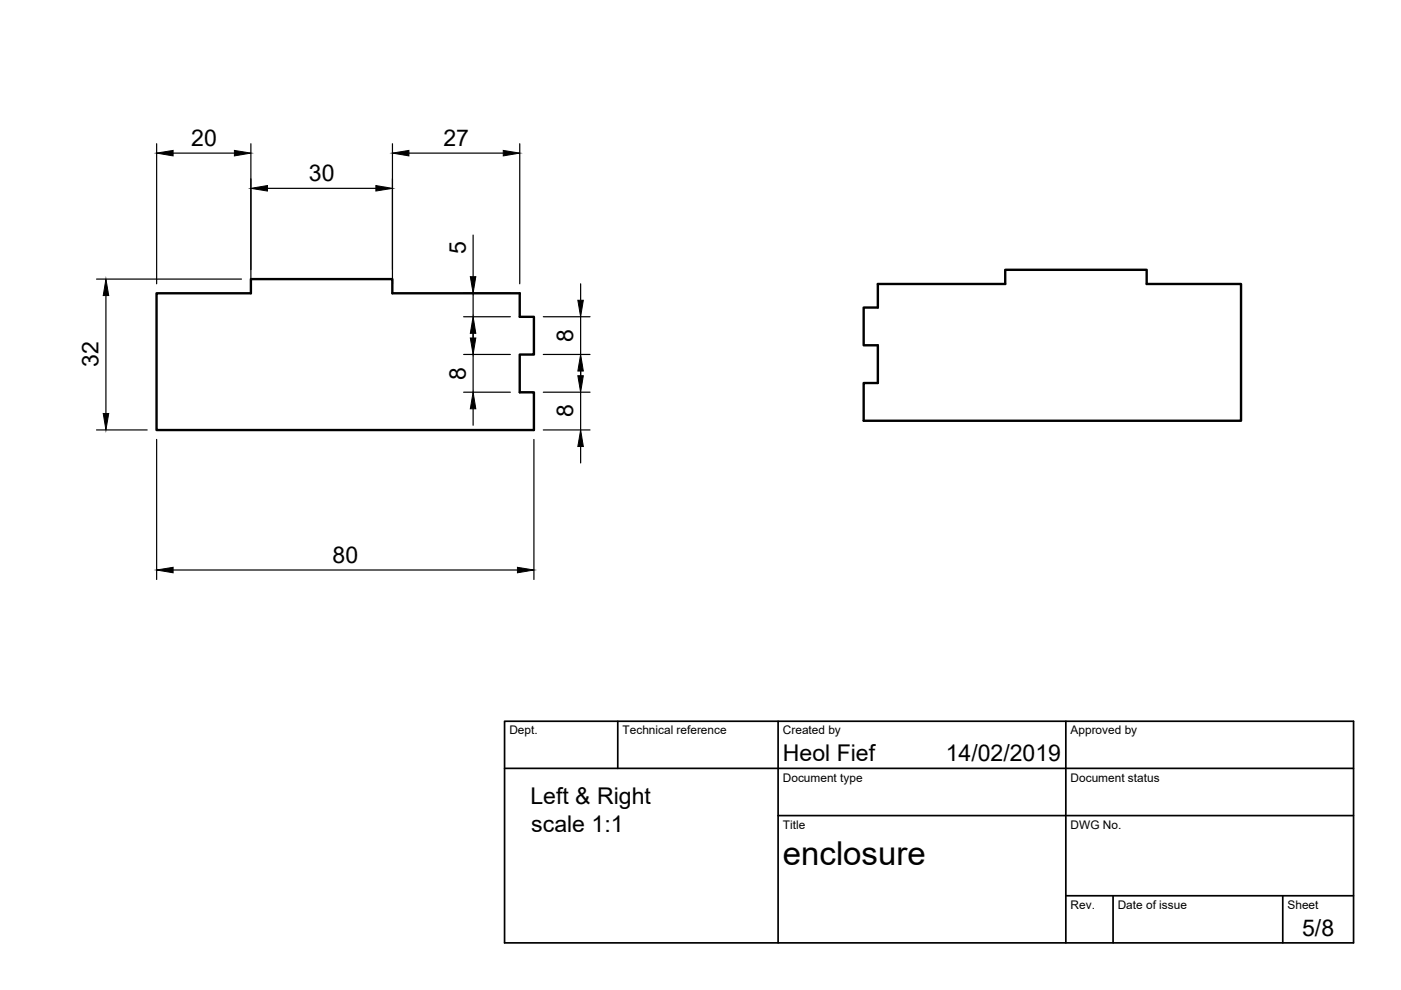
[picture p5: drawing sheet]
<svg xmlns="http://www.w3.org/2000/svg" width="297mm" height="210mm" viewBox="0 0 297 210" stroke-linecap="round" stroke-linejoin="round" font-family="sans-serif">
<!-- layer: Visible -->
<path d="M33.2 62.2h20v-3h30v3h27v5h3v8h-3v8h3v8h-80zM186.1 60.2h27v-3h30v3h20v29h-80v-8h3v-8h-3v-8h3z" fill="none" stroke="#000" stroke-width=".51"/>
<!-- layer: TitleBlock -->
<path d="M107 152.9h180v47h-180zM131 152.9v10M165 152.9v47M226 152.9v47M107 162.9h180M165 172.9h122M226 189.9h61M236 189.9v10M272 189.9v10" fill="none" stroke="#000" stroke-width=".36"/>
<!-- layer: Dimensions -->
<g fill="none" stroke="#000" stroke-width=".25">
<path d="M33.2 30.5v29.7M36.7 32.5h13M53.2 30.5v29.7M56.7 39.9h23M83.2 30.5v29.7M86.7 32.5h20M110.2 30.5v29.7M20.5 59.2h30.7M100.3 49.8v8.9M22.5 62.7v25M98.3 67.2h9.9M98.3 75.2h9.9"/>
<path d="M98.3 62.2h9.9M100.3 62.2v5M100.3 68.2v6M100.3 75.2v8M115.2 67.2h9.9M115.2 75.2h9.9M123.1 60.2v3.5M123.1 67.2v8M123.1 76.2v6M20.5 91.2h10.7M33.2 93.2v29.7M98.3 83.2h9.9"/>
<path d="M100.3 86.7v3.5M113.2 93.2v29.7M115.2 91.2h9.9M115.2 83.2h9.9M123.1 83.2v8M123.1 94.7v3.5M36.7 120.9h73"/>
</g>
<g fill="#000" stroke="#000" stroke-width=".21">
<path d="M33.2 32.5l3.5-.6v1.2zM49.7 31.9l3.5 .6-3.5 .6zM53.2 39.9l3.5-.6v1.2zM79.7 39.3l3.5 .6-3.5 .6zM83.2 32.5l3.5-.6v1.2zM106.7 31.9l3.5 .6-3.5 .6zM99.7 58.7h1.2l-.6 3.5zM22.5 59.2l.6 3.5h-1.2zM99.7 71.7h1.2l-.6 3.5zM100.3 67.2l.6 3.5h-1.2zM122.5 63.7h1.2l-.6 3.5zM123.1 75.2l.6 3.5h-1.2z"/>
<path d="M122.5 79.7h1.2l-.6 3.5zM21.9 87.7h1.2l-.6 3.5zM100.3 83.2l.6 3.5h-1.2zM123.1 91.2l.6 3.5h-1.2zM33.2 120.9l3.5-.6v1.1zM109.7 120.3l3.5 .6-3.5 .5z"/>
</g>
<text font-size="7" x="166" y="183.4">enclosure</text>
<g font-size="4.9">
<text x="40.5" y="30.9">20</text>
<text x="94" y="31">27</text>
<text x="65.5" y="38.4">30</text>
<text x="98.7" y="53.9" transform="rotate(-90 98.7 53.9)">5</text>
<text x="20.9" y="77.9" transform="rotate(-90 20.9 77.9)">32</text>
<text x="121.5" y="72.5" transform="rotate(-90 121.5 72.5)">8</text>
<text x="98.7" y="80.5" transform="rotate(-90 98.7 80.5)">8</text>
<text x="121.5" y="88.5" transform="rotate(-90 121.5 88.5)">8</text>
<text x="70.5" y="119.3">80</text>
<text x="166" y="161.4">Heol Fief</text>
<text x="200.5" y="161.4">14/02/2019</text>
<text x="112.5" y="170.5">Left &amp; Right</text>
<text x="112.6" y="176.4">scale 1:1</text>
<text x="276.1" y="198.6">5/8</text>
</g>
<g font-size="2.5">
<text x="108" y="155.7">Dept.</text>
<text x="132" y="155.7">Technical reference</text>
<text x="166" y="155.7">Created by</text>
<text x="227" y="155.7">Approved by</text>
<text x="166" y="165.7">Document type</text>
<text x="227" y="165.7">Document status</text>
<text x="166" y="175.7">Title</text>
<text x="227" y="175.7">DWG No.</text>
<text x="227" y="192.7">Rev.</text>
<text x="237" y="192.7">Date of issue</text>
<text x="273" y="192.7">Sheet</text>
</g>
</svg>
